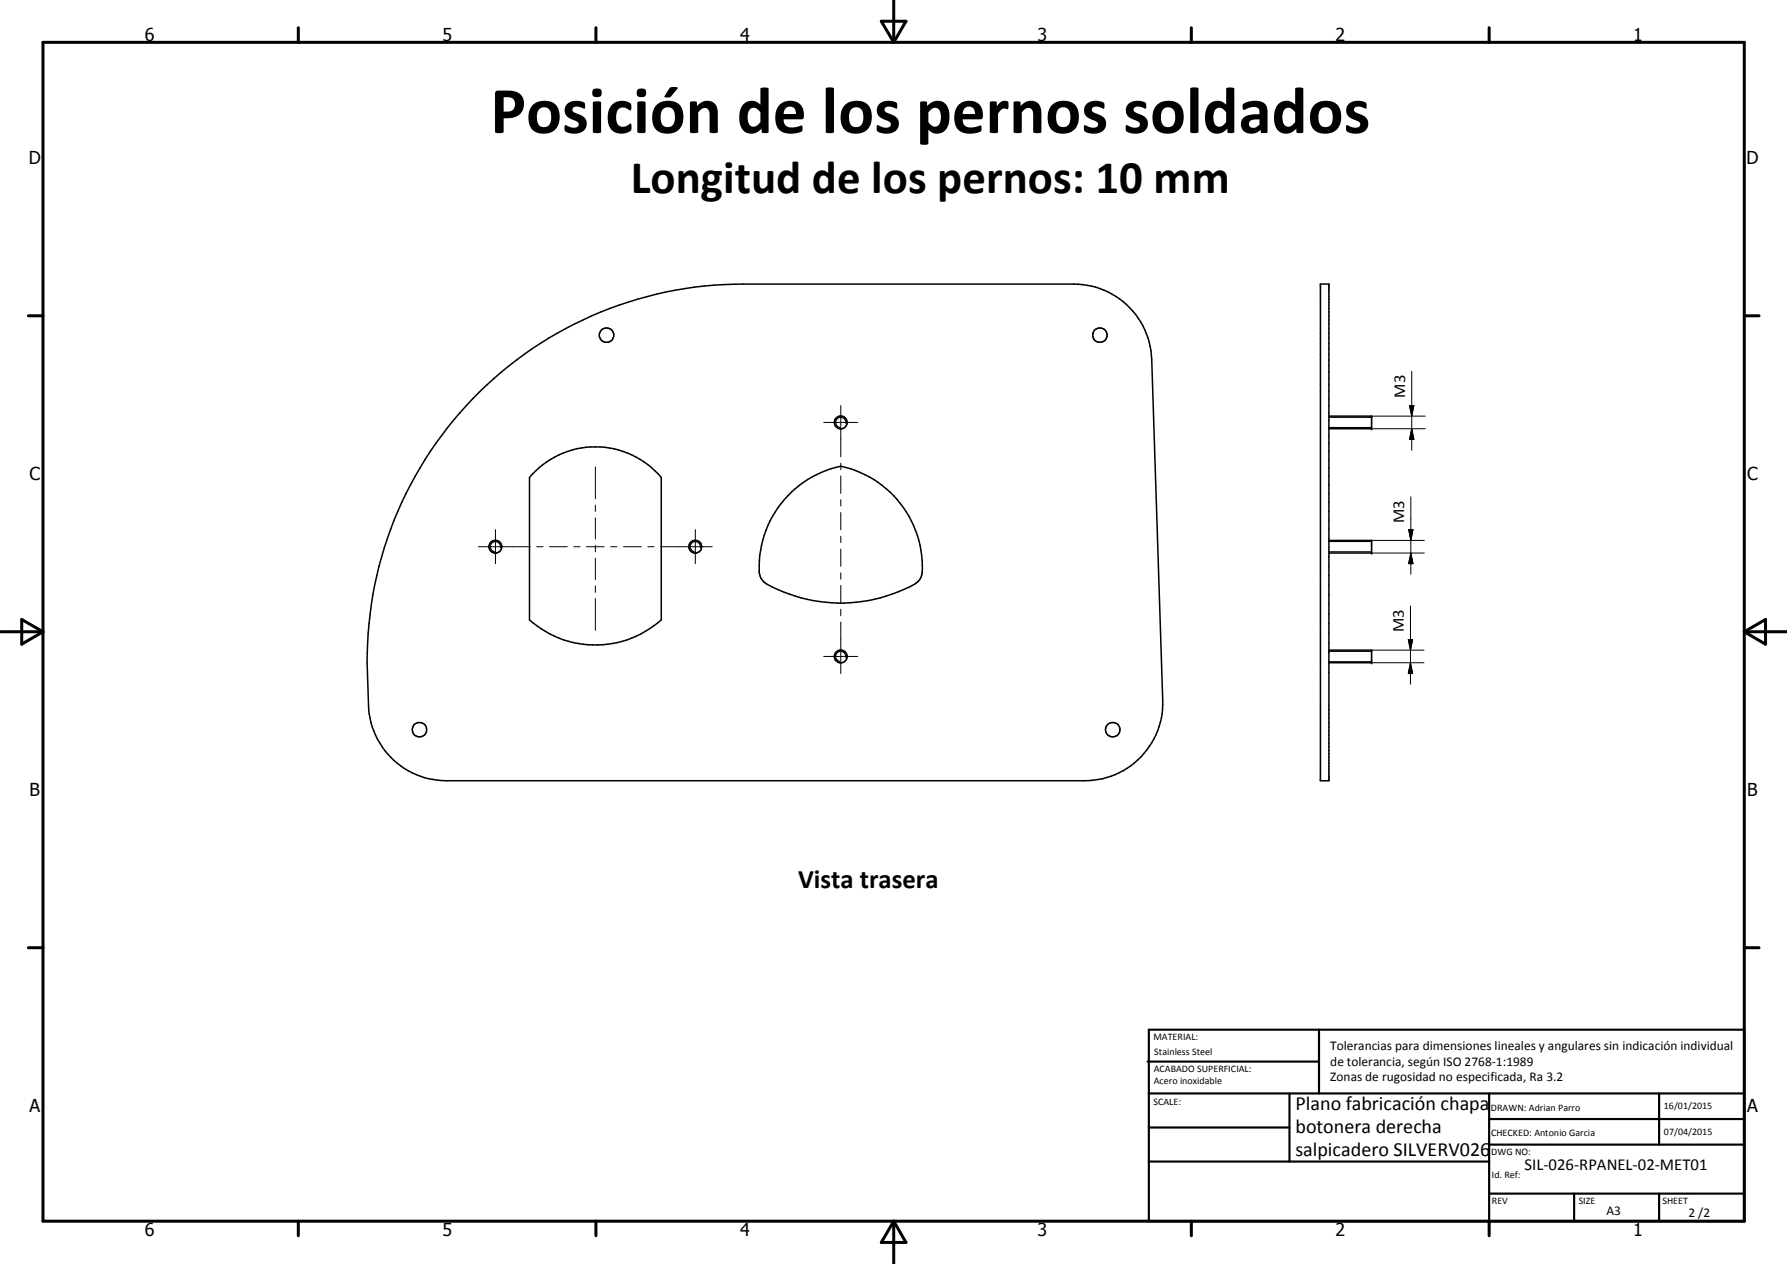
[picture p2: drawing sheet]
<svg xmlns="http://www.w3.org/2000/svg" width="420mm" height="297mm" viewBox="0 0 420 297" stroke-linecap="round" stroke-linejoin="round" font-family="sans-serif">
<g fill="none" stroke="#000" stroke-width=".35">
<path d="M310.5 66.8h2v116.7h-2zM111.2 93.6a88.3 88.3 0 0 1 63.5-26.8h77.8a18.3 18.3 0 0 1 18.3 17.7l2.6 80a18.3 18.3 0 0 1-18.4 19h-150a18.4 18.4 0 0 1-18.4-17.8 112 112 0 0 1 .2-19.1 88.2 88.2 0 0 1 24.4-53zM312.5 97.8h10v3h-10M125.2 111.4a20.3 20.3 0 0 1 30.3 .8v33.5a23.3 23.3 0 0 1-31 0v-33.5zM185.2 116.5a24 24 0 0 1 12.5-6.9 24.2 24.2 0 0 1 19.1 25.3l-.5 1.2a5.1 5.1 0 0 1-2.5 1.9 35.9 35.9 0 0 1-34.2-1.2l-.8-1a7.4 7.4 0 0 1-.2-4.1 23.9 23.9 0 0 1 6.6-15.2zM312.5 127h10v3h-10M312.5 152.8h10v2.9h-10"/>
<circle cx="142.6" cy="78.8" r="1.7"/>
<circle cx="258.6" cy="78.7" r="1.69"/>
<circle cx="197.7" cy="99.3" r="1.51"/>
<circle cx="116.5" cy="128.5" r="1.51"/>
<circle cx="163.5" cy="128.5" r="1.49"/>
<circle cx="197.7" cy="154.3" r="1.51"/>
<circle cx="98.6" cy="171.5" r="1.7"/>
<circle cx="261.6" cy="171.5" r="1.7"/>
</g>
<path d="M198.8 99.5a1.2 1.2 0 0 0-1-1.4 1.2 1.2 0 0 0-1.3 1 1.2 1.2 0 0 0 1 1.4M312.5 98.1h10M312.5 100.5h10M117.7 128.7a1.21 1.21 0 0 0-1-1.4 1.21 1.21 0 0 0-1.4 1 1.21 1.21 0 0 0 1 1.4M164.7 128.7a1.21 1.21 0 0 0-1-1.4 1.21 1.21 0 0 0-1.4 1 1.21 1.21 0 0 0 1 1.4M312.5 127.3h10M312.5 129.7h10M198.8 154.5a1.2 1.2 0 0 0-1-1.4 1.2 1.2 0 0 0-1.3 1 1.2 1.2 0 0 0 1 1.3M312.5 153.1h10M312.5 155.5h10" fill="none" stroke="#000" stroke-width=".25"/>
<g fill="#000">
<circle cx="322.5" cy="97.8" r=".18"/>
<circle cx="322.5" cy="100.8" r=".18"/>
<circle cx="322.5" cy="127" r=".18"/>
<circle cx="322.5" cy="130" r=".18"/>
<circle cx="322.5" cy="152.8" r=".18"/>
<circle cx="322.5" cy="155.7" r=".18"/>
</g>
<g fill="none" stroke="#000" stroke-width=".71">
<path d="M10.1 9.9h400v277.1h-400zM70.1 6.5v3.4M140.1 6.5v3.4M207.2 5h5.8l-2.9 4.9zM210.1 0v9.9M280.1 6.5v3.4M350.1 6.5v3.4M6.7 74.2h3.4M410.1 74.2h3.5M.1 148.5h10M5.1 145.6l5 2.9-5 2.9zM410.1 148.5h10"/>
<path d="M410.1 148.5l5-2.9v5.8zM6.7 222.7h3.4M410.1 222.7h3.5M70.1 287v3.4M140.1 287v3.4M210.1 287v10M210.1 287l2.9 5h-5.8zM280.1 287v3.4M350.1 287v3.4"/>
</g>
<g fill="none" stroke="#000" stroke-width=".51">
<path d="M269.8 249.5h40.3M270.1 242h140v45h-140zM270.1 257h140M303.2 257v16M310.1 242v15M350.1 257v30M390.1 257v12M270.1 265h33.1M270.1 273h80M350.1 269h60M350.1 263h60M350.1 280.5h60"/>
<path d="M370.1 280.5v6.5M390.1 280.5v6.5"/>
</g>
<g fill="none" stroke="#000" stroke-width=".24">
<path d="M193.7 99.3h8M197.7 95.3v12.1M322.5 97.8h12.6M331.4 95.3h1l-.5 2.5zM331.9 87.2v18.6M140 109.7v7.5M140 118.7v1.5M197.7 108.8v1.6M197.7 111.8v4.2M197.7 117.4v1.5M322.5 100.8h12.6M331.7 116.8v18.2"/>
<path d="M331.9 100.8l.5 2.5h-1zM112.5 128.5h12.2M116.5 124.5v8M126.2 128.5h1.5M129.2 128.5h4.2M134.9 128.5h1.5M137.9 128.5h4.2M140 121.7v5M140 128.2v1.5M140 131.2v5M140 137.7v1.5M143.6 128.5h1.5"/>
<path d="M146.6 128.5h4.2M152.3 128.5h1.5M155.3 128.5h12.2M163.5 124.5v8M197.7 120.4v4.1M197.7 126v1.5M197.7 129v4.1M197.7 134.6v1.5M197.7 137.6v4.1M322.5 130h12.4M322.5 127h12.4M331.2 124.5h1l-.5 2.5z"/>
<path d="M331.7 130l.5 2.5h-1zM140 140.7v7.4M193.7 154.3h8M197.7 143.2v1.5M197.7 146.2v12.1M322.5 152.8h12.3M322.5 155.7h12.3M331.1 150.3h1l-.5 2.5zM331.6 155.7l.5 2.6h-1zM331.6 142.4v18.4"/>
</g>
<path d="M331.4 95.3h1l-.5 2.5zM331.9 100.8l.5 2.5h-1zM331.2 124.5h1l-.5 2.5zM331.7 130l.5 2.5h-1zM331.1 150.3h1l-.5 2.5zM331.6 155.7l.5 2.6h-1z" fill="#000"/>
<text font-size="15.8" x="115.3" y="31.2">Posición de los pernos soldados</text>
<text font-size="11" x="148.3" y="45.3">Longitud de los pernos: 10 mm</text>
<text font-size="6.3" x="187.7" y="208.7">Vista trasera</text>
<g font-size="4.7">
<text x="304.6" y="260.8">Plano fabricación chapa</text>
<text x="304.6" y="266.2">botonera derecha</text>
<text x="304.6" y="271.6">salpicadero SILVERV026</text>
</g>
<g font-size="4.2">
<text x="34" y="9.6">6</text>
<text x="104" y="9.6">5</text>
<text x="174" y="9.6">4</text>
<text x="244" y="9.6">3</text>
<text x="314" y="9.6">2</text>
<text x="384" y="9.6">1</text>
<text x="6.8" y="38.7">D</text>
<text x="410.6" y="38.7">D</text>
<text x="7" y="112.9">C</text>
<text x="410.8" y="112.9">C</text>
<text x="7" y="187.1">B</text>
<text x="410.8" y="187.1">B</text>
<text x="7" y="261.4">A</text>
<text x="410.8" y="261.4">A</text>
<text x="34" y="290.4">6</text>
<text x="104" y="290.4">5</text>
<text x="174" y="290.4">4</text>
<text x="244" y="290.4">3</text>
<text x="314" y="290.4">2</text>
<text x="384" y="290.4">1</text>
</g>
<g font-size="3.9">
<text x="330.4" y="93.4" transform="rotate(-90 330.4 93.4)">M3</text>
<text x="330.1" y="122.9" transform="rotate(-90 330.1 122.9)">M3</text>
<text x="330.1" y="148.5" transform="rotate(-90 330.1 148.5)">M3</text>
<text x="358.5" y="275">SIL-026-RPANEL-02-MET01</text>
</g>
<g font-size="3.1">
<text x="312.7" y="246.8">Tolerancias para dimensiones lineales y angulares sin indicación individual</text>
<text x="312.7" y="250.4">de tolerancia, según ISO 2768-1:1989</text>
<text x="312.7" y="254">Zonas de rugosidad no especificada, Ra 3.2</text>
<text x="377.7" y="285.6">A3</text>
<text x="397" y="285.9">2 /2</text>
</g>
<g font-size="2.4">
<text x="271.2" y="244.4">MATERIAL:</text>
<text x="271.3" y="252">ACABADO SUPERFICIAL:</text>
<text x="271.4" y="247.9">Stainless Steel</text>
<text x="271.3" y="254.6">Acero inoxidable</text>
<text x="271.2" y="259.7">SCALE:</text>
<text x="350.6" y="261">DRAWN: Adrian Parro</text>
<text x="391.2" y="260.6">16/01/2015</text>
<text x="350.6" y="267">CHECKED: Antonio Garcia</text>
<text x="391.2" y="266.7">07/04/2015</text>
<text x="350.6" y="271.4">DWG NO:</text>
<text x="350.8" y="276.9">Id. Ref:</text>
<text x="350.8" y="282.8">REV</text>
<text x="371.2" y="282.9">SIZE</text>
<text x="390.9" y="282.9">SHEET</text>
</g>
</svg>
